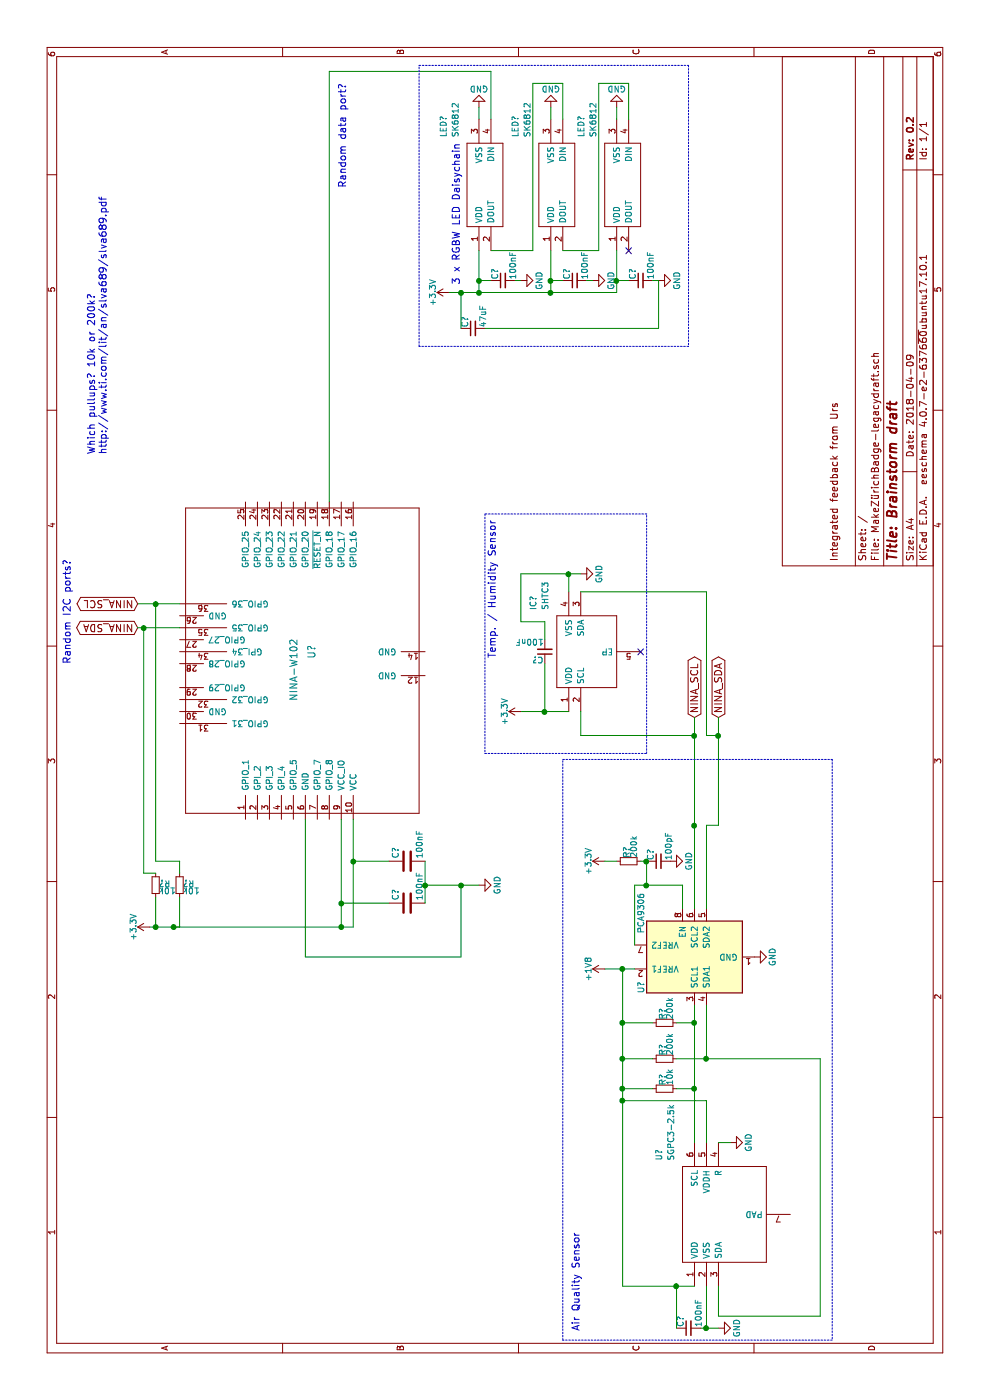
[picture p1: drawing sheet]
EESchema Schematic File Version 2
LIBS:power
LIBS:device
LIBS:switches
LIBS:relays
LIBS:motors
LIBS:transistors
LIBS:conn
LIBS:linear
LIBS:regul
LIBS:74xx
LIBS:cmos4000
LIBS:adc-dac
LIBS:memory
LIBS:xilinx
LIBS:microcontrollers
LIBS:dsp
LIBS:microchip
LIBS:analog_switches
LIBS:motorola
LIBS:texas
LIBS:intel
LIBS:audio
LIBS:interface
LIBS:digital-audio
LIBS:philips
LIBS:display
LIBS:cypress
LIBS:siliconi
LIBS:opto
LIBS:atmel
LIBS:contrib
LIBS:valves
LIBS:ublox_NINA-W102
LIBS:PCA9306TDCURQ1
LIBS:SGPC3-2.5k
LIBS:SHTC1
LIBS:1655
EELAYER 25 0
EELAYER END
$Descr A4 11693 8268
encoding utf-8
Sheet 1 1
Title "Brainstorm draft"
Date "2018-04-09"
Rev "0.2"
Comp ""
Comment1 "Integrated feedback from Urs"
Comment2 ""
Comment3 ""
Comment4 ""
$EndDescr
$Comp
L NINA-W102 U?
U 1 1
P 6100 2500
F 0 "U?" H 6250 2400 60  0000 C CNN
F 1 "NINA-W102" H 6100 2550 60  0000 C CNN
F 2 "" H 5900 2100 60  0001 C CNN
F 3 "" H 5900 2100 60  0001 C CNN
	1    6100 2500
	1    0    0    -1  
$EndComp
$Comp
L +3.3V #PWR?
U 1 1
P 3950 1250
F 0 "#PWR?" H 3950 1100 50  0001 C CNN
F 1 "+3.3V" H 3950 1390 50  0000 C CNN
F 2 "" H 3950 1250 50  0001 C CNN
F 3 "" H 3950 1250 50  0001 C CNN
	1    3950 1250
	1    0    0    -1  
$EndComp
$Comp
L GND #PWR?
U 1 1
P 4300 4000
F 0 "#PWR?" H 4300 3750 50  0001 C CNN
F 1 "GND" H 4300 3850 50  0000 C CNN
F 2 "" H 4300 4000 50  0001 C CNN
F 3 "" H 4300 4000 50  0001 C CNN
	1    4300 4000
	1    0    0    -1  
$EndComp
$Comp
L C C?
U 1 1
P 4150 3400
F 0 "C?" H 4175 3500 50  0000 L CNN
F 1 "100nF" H 4175 3300 50  0000 L CNN
F 2 "" H 4188 3250 50  0001 C CNN
F 3 "" H 4150 3400 50  0001 C CNN
	1    4150 3400
	1    0    0    -1  
$EndComp
$Comp
L C C?
U 1 1
P 4500 3400
F 0 "C?" H 4525 3500 50  0000 L CNN
F 1 "100nF" H 4525 3300 50  0000 L CNN
F 2 "" H 4538 3250 50  0001 C CNN
F 3 "" H 4500 3400 50  0001 C CNN
	1    4500 3400
	1    0    0    -1  
$EndComp
$Comp
L PCA9306 U?
U 1 1
P 3700 5800
F 0 "U?" H 3400 6250 50  0000 L CNN
F 1 "PCA9306" H 3900 6250 50  0000 L CNN
F 2 "" H 3300 6150 50  0001 C CNN
F 3 "" H 3400 6250 50  0001 C CNN
	1    3700 5800
	1    0    0    -1  
$EndComp
$Comp
L SGPC3-2.5k U?
U 1 1
P 950 5800
F 0 "U?" H 2000 6100 50  0000 L CNN
F 1 "SGPC3-2.5k" H 2000 6000 50  0000 L CNN
F 2 "SON80P245X245X90-7N" H 2000 5900 50  0001 L CNN
F 3 "https://componentsearchengine.com/Datasheets/2/SGPC3-2.5K.pdf" H 2000 5800 50  0001 L CNN
F 4 "SENSIRION - SGPC3-2.5K - DIGITAL LOW POWER GAS SENSOR, 1.8V, DFN" H 2000 5700 50  0001 L CNN "Description"
F 5 "0.9" H 2000 5600 50  0001 L CNN "Height"
F 6 "Sensirion" H 2000 5500 50  0001 L CNN "Manufacturer_Name"
F 7 "SGPC3-2.5k" H 2000 5400 50  0001 L CNN "Manufacturer_Part_Number"
F 8 "" H 2000 5300 50  0001 L CNN "RS Part Number"
F 9 "" H 2000 5200 50  0001 L CNN "RS Price/Stock"
	1    950  5800
	1    0    0    -1  
$EndComp
$Comp
L 1655 LED?
U 1 1
P 9600 4000
F 0 "LED?" H 10550 4300 50  0000 L CNN
F 1 "SK6812" H 10550 4200 50  0000 L CNN
F 2 "WS2812B_1" H 10550 4100 50  0001 L CNN
F 3 "http://www.adafruit.com/datasheets/WS2812B.pdf" H 10550 4000 50  0001 L CNN
F 4 "Intelligent control LED integrated light source, 4-pin SMD" H 10550 3900 50  0001 L CNN "Description"
F 5 "Adafruit" H 10550 3700 50  0001 L CNN "Manufacturer_Name"
F 6 "1655" H 10550 3600 50  0001 L CNN "Manufacturer_Part_Number"
F 7 "70928826" H 10550 3300 50  0001 L CNN "Allied_Number"
F 8 "http://www.alliedelec.com/adafruit-industries-1655/70928826/" H 10550 3200 50  0001 L CNN "Allied Price/Stock"
	1    9600 4000
	1    0    0    -1  
$EndComp
$Comp
L SHTC1 IC?
U 1 1
P 5750 4750
F 0 "IC?" H 6600 5050 50  0000 L CNN
F 1 "SHTC3" H 6600 4950 50  0000 L CNN
F 2 "SON100P200X200X7500-5N" H 6600 4850 50  0001 L CNN
F 3 "http://docs-europe.electrocomponents.com/webdocs/13dd/0900766b813ddca0.pdf" H 6600 4750 50  0001 L CNN
F 4 "Temperature Humidity Sensor Digital DFN4 Sensirion SHTC1 Temperature & Humidity Sensor 4-Pin DFN, -40  +125 C" H 6600 4650 50  0001 L CNN "Description"
F 5 "75" H 6600 4550 50  0001 L CNN "Height"
F 6 "Sensirion" H 6600 4450 50  0001 L CNN "Manufacturer_Name"
F 7 "SHTC1" H 6600 4350 50  0001 L CNN "Manufacturer_Part_Number"
F 8 "8765070P" H 6600 4250 50  0001 L CNN "RS Part Number"
F 9 "http://uk.rs-online.com/web/p/products/8765070P" H 6600 4150 50  0001 L CNN "RS Price/Stock"
	1    5750 4750
	1    0    0    -1  
$EndComp
$Comp
L +1V8 #PWR?
U 1 1
P 3600 5050
F 0 "#PWR?" H 3600 4900 50  0001 C CNN
F 1 "+1V8" H 3600 5190 50  0000 C CNN
F 2 "" H 3600 5050 50  0001 C CNN
F 3 "" H 3600 5050 50  0001 C CNN
	1    3600 5050
	1    0    0    -1  
$EndComp
$Comp
L GND #PWR?
U 1 1
P 3700 6300
F 0 "#PWR?" H 3700 6050 50  0001 C CNN
F 1 "GND" H 3700 6150 50  0000 C CNN
F 2 "" H 3700 6300 50  0001 C CNN
F 3 "" H 3700 6300 50  0001 C CNN
	1    3700 6300
	1    0    0    -1  
$EndComp
$Comp
L GND #PWR?
U 1 1
P 4500 5600
F 0 "#PWR?" H 4500 5350 50  0001 C CNN
F 1 "GND" H 4500 5450 50  0000 C CNN
F 2 "" H 4500 5600 50  0001 C CNN
F 3 "" H 4500 5600 50  0001 C CNN
	1    4500 5600
	1    0    0    -1  
$EndComp
$Comp
L +3.3V #PWR?
U 1 1
P 4500 5050
F 0 "#PWR?" H 4500 4900 50  0001 C CNN
F 1 "+3.3V" H 4500 5190 50  0000 C CNN
F 2 "" H 4500 5050 50  0001 C CNN
F 3 "" H 4500 5050 50  0001 C CNN
	1    4500 5050
	1    0    0    -1  
$EndComp
$Comp
L R_Small R?
U 1 1
P 4500 5250
F 0 "R?" H 4530 5270 50  0000 L CNN
F 1 "200k" H 4530 5210 50  0000 L CNN
F 2 "" H 4500 5250 50  0001 C CNN
F 3 "" H 4500 5250 50  0001 C CNN
	1    4500 5250
	1    0    0    -1  
$EndComp
$Comp
L C_Small C?
U 1 1
P 4500 5500
F 0 "C?" H 4510 5570 50  0000 L CNN
F 1 "100pF" H 4510 5420 50  0000 L CNN
F 2 "" H 4500 5500 50  0001 C CNN
F 3 "" H 4500 5500 50  0001 C CNN
	1    4500 5500
	1    0    0    -1  
$EndComp
Wire Wire Line
	3950 2850 4850 2850
Wire Wire Line
	3950 1250 3950 2950
Wire Wire Line
	3950 2950 4850 2950
Connection ~ 3950 2850
Wire Wire Line
	4300 4000 4300 3550
Wire Wire Line
	4150 3550 4500 3550
Connection ~ 4300 3550
Wire Wire Line
	4150 3250 4150 2850
Connection ~ 4150 2850
Wire Wire Line
	4500 3250 4500 2950
Connection ~ 4500 2950
Wire Wire Line
	4850 2550 3700 2550
Wire Wire Line
	3700 2550 3700 3850
Wire Wire Line
	3700 3850 4300 3850
Connection ~ 4300 3850
Wire Wire Line
	3600 5050 3600 5300
Wire Wire Line
	3800 5300 4300 5300
Wire Wire Line
	4300 5300 4300 5700
Wire Wire Line
	4300 5700 4100 5700
Wire Wire Line
	4500 5350 4500 5400
Wire Wire Line
	4500 5400 4300 5400
Connection ~ 4300 5400
Connection ~ 4500 5400
Text GLabel 5700 5800 2    60   BiDi ~ 0
NINA_SCL
Wire Wire Line
	4100 5800 5700 5800
Connection ~ 4800 5800
Text GLabel 5700 6000 2    60   BiDi ~ 0
NINA_SDA
Wire Wire Line
	4800 6000 5700 6000
Wire Wire Line
	4800 6000 4800 5900
$Comp
L R_Small R?
U 1 1
P 3150 5550
F 0 "R?" H 3180 5570 50  0000 L CNN
F 1 "200k" H 3180 5510 50  0000 L CNN
F 2 "" H 3150 5550 50  0001 C CNN
F 3 "" H 3150 5550 50  0001 C CNN
	1    3150 5550
	1    0    0    -1  
$EndComp
$Comp
L R_Small R?
U 1 1
P 2850 5550
F 0 "R?" H 2880 5570 50  0000 L CNN
F 1 "200k" H 2880 5510 50  0000 L CNN
F 2 "" H 2850 5550 50  0001 C CNN
F 3 "" H 2850 5550 50  0001 C CNN
	1    2850 5550
	1    0    0    -1  
$EndComp
Wire Wire Line
	2850 5450 2850 5200
Wire Wire Line
	950  5200 3600 5200
Connection ~ 3600 5200
Wire Wire Line
	3150 5450 3150 5200
Connection ~ 3150 5200
Wire Wire Line
	2150 5800 3300 5800
Wire Wire Line
	3150 5800 3150 5650
Wire Wire Line
	3300 5900 2850 5900
Wire Wire Line
	2850 5650 2850 6850
Connection ~ 3150 5800
Wire Wire Line
	2850 6850 700  6850
Wire Wire Line
	700  6850 700  6000
Wire Wire Line
	700  6000 950  6000
Connection ~ 2850 5900
$Comp
L R_Small R?
U 1 1
P 2600 5550
F 0 "R?" H 2630 5570 50  0000 L CNN
F 1 "10k" H 2630 5510 50  0000 L CNN
F 2 "" H 2600 5550 50  0001 C CNN
F 3 "" H 2600 5550 50  0001 C CNN
	1    2600 5550
	1    0    0    -1  
$EndComp
Wire Wire Line
	2600 5650 2600 5800
Connection ~ 2600 5800
Wire Wire Line
	2600 5450 2600 5200
Connection ~ 2850 5200
Wire Wire Line
	2150 5900 2500 5900
Wire Wire Line
	2500 5900 2500 5200
Connection ~ 2600 5200
$Comp
L GND #PWR?
U 1 1
P 2150 6100
F 0 "#PWR?" H 2150 5850 50  0001 C CNN
F 1 "GND" H 2150 5950 50  0000 C CNN
F 2 "" H 2150 6100 50  0001 C CNN
F 3 "" H 2150 6100 50  0001 C CNN
	1    2150 6100
	1    0    0    -1  
$EndComp
Wire Wire Line
	2150 6000 2150 6100
$Comp
L GND #PWR?
U 1 1
P 600 6000
F 0 "#PWR?" H 600 5750 50  0001 C CNN
F 1 "GND" H 600 5850 50  0000 C CNN
F 2 "" H 600 6000 50  0001 C CNN
F 3 "" H 600 6000 50  0001 C CNN
	1    600  6000
	1    0    0    -1  
$EndComp
Wire Wire Line
	950  5900 600  5900
Wire Wire Line
	600  5850 600  6000
$Comp
L C_Small C?
U 1 1
P 600 5750
F 0 "C?" H 610 5820 50  0000 L CNN
F 1 "100nF" H 610 5670 50  0000 L CNN
F 2 "" H 600 5750 50  0001 C CNN
F 3 "" H 600 5750 50  0001 C CNN
	1    600  5750
	1    0    0    -1  
$EndComp
Connection ~ 600  5900
Wire Wire Line
	950  5200 950  5800
Wire Wire Line
	950  5650 600  5650
Connection ~ 2500 5200
Connection ~ 950  5650
Wire Wire Line
	4500 5050 4500 5150
$Comp
L C_Small C?
U 1 1
P 6250 4550
F 0 "C?" H 6260 4620 50  0000 L CNN
F 1 "100nF" H 6260 4470 50  0000 L CNN
F 2 "" H 6250 4550 50  0001 C CNN
F 3 "" H 6250 4550 50  0001 C CNN
	1    6250 4550
	0    -1   -1   0   
$EndComp
Wire Wire Line
	6150 4550 5750 4550
Wire Wire Line
	5750 4350 5750 4750
$Comp
L +3.3V #PWR?
U 1 1
P 5750 4350
F 0 "#PWR?" H 5750 4200 50  0001 C CNN
F 1 "+3.3V" H 5750 4490 50  0000 C CNN
F 2 "" H 5750 4350 50  0001 C CNN
F 3 "" H 5750 4350 50  0001 C CNN
	1    5750 4350
	1    0    0    -1  
$EndComp
$Comp
L GND #PWR?
U 1 1
P 6900 4850
F 0 "#PWR?" H 6900 4600 50  0001 C CNN
F 1 "GND" H 6900 4700 50  0000 C CNN
F 2 "" H 6900 4850 50  0001 C CNN
F 3 "" H 6900 4850 50  0001 C CNN
	1    6900 4850
	1    0    0    -1  
$EndComp
Connection ~ 5750 4550
Wire Wire Line
	5750 4850 5550 4850
Connection ~ 5550 5800
$Comp
L R_Small R?
U 1 1
P 4300 1300
F 0 "R?" H 4330 1320 50  0000 L CNN
F 1 "10k" H 4330 1260 50  0000 L CNN
F 2 "" H 4300 1300 50  0001 C CNN
F 3 "" H 4300 1300 50  0001 C CNN
	1    4300 1300
	0    1    1    0   
$EndComp
$Comp
L R_Small R?
U 1 1
P 4300 1500
F 0 "R?" H 4330 1520 50  0000 L CNN
F 1 "10k" H 4330 1460 50  0000 L CNN
F 2 "" H 4300 1500 50  0001 C CNN
F 3 "" H 4300 1500 50  0001 C CNN
	1    4300 1500
	0    1    1    0   
$EndComp
Wire Wire Line
	6350 4550 6500 4550
Wire Wire Line
	6500 4550 6500 4350
Wire Wire Line
	6500 4350 6900 4350
Connection ~ 6900 4750
Wire Wire Line
	6750 4750 6900 4750
Wire Wire Line
	6900 4350 6900 4850
Wire Wire Line
	6750 4850 6750 5900
Wire Wire Line
	6750 5900 5550 5900
Wire Wire Line
	5550 5900 5550 6000
Connection ~ 5550 6000
Wire Notes Line
	5400 4050 5400 5400
Wire Notes Line
	5400 5400 7400 5400
Wire Notes Line
	7400 5400 7400 4050
Wire Notes Line
	7400 4050 5400 4050
Text Notes 7350 4150 2    60   ~ 0
Temp. / Humidity Sensor
Wire Notes Line
	5350 4700 5350 6950
Wire Notes Line
	5350 6950 500  6950
Wire Notes Line
	500  6950 500  4700
Wire Notes Line
	500  4700 5350 4700
Text Notes 1400 4850 2    60   ~ 0
Air Quality Sensor
$Comp
L 1655 LED?
U 1 1
P 9600 4600
F 0 "LED?" H 10550 4900 50  0000 L CNN
F 1 "SK6812" H 10550 4800 50  0000 L CNN
F 2 "WS2812B_1" H 10550 4700 50  0001 L CNN
F 3 "http://www.adafruit.com/datasheets/WS2812B.pdf" H 10550 4600 50  0001 L CNN
F 4 "Intelligent control LED integrated light source, 4-pin SMD" H 10550 4500 50  0001 L CNN "Description"
F 5 "Adafruit" H 10550 4300 50  0001 L CNN "Manufacturer_Name"
F 6 "1655" H 10550 4200 50  0001 L CNN "Manufacturer_Part_Number"
F 7 "70928826" H 10550 3900 50  0001 L CNN "Allied_Number"
F 8 "http://www.alliedelec.com/adafruit-industries-1655/70928826/" H 10550 3800 50  0001 L CNN "Allied Price/Stock"
	1    9600 4600
	1    0    0    -1  
$EndComp
$Comp
L 1655 LED?
U 1 1
P 9600 5150
F 0 "LED?" H 10550 5450 50  0000 L CNN
F 1 "SK6812" H 10550 5350 50  0000 L CNN
F 2 "WS2812B_1" H 10550 5250 50  0001 L CNN
F 3 "http://www.adafruit.com/datasheets/WS2812B.pdf" H 10550 5150 50  0001 L CNN
F 4 "Intelligent control LED integrated light source, 4-pin SMD" H 10550 5050 50  0001 L CNN "Description"
F 5 "Adafruit" H 10550 4850 50  0001 L CNN "Manufacturer_Name"
F 6 "1655" H 10550 4750 50  0001 L CNN "Manufacturer_Part_Number"
F 7 "70928826" H 10550 4450 50  0001 L CNN "Allied_Number"
F 8 "http://www.alliedelec.com/adafruit-industries-1655/70928826/" H 10550 4350 50  0001 L CNN "Allied Price/Stock"
	1    9600 5150
	1    0    0    -1  
$EndComp
Wire Wire Line
	9600 4100 9600 4450
Wire Wire Line
	9600 4450 11000 4450
Wire Wire Line
	11000 4450 11000 4700
Wire Wire Line
	11000 4700 10700 4700
Wire Wire Line
	9600 4700 9600 5000
Wire Wire Line
	9600 5000 11000 5000
Wire Wire Line
	10700 5250 11000 5250
NoConn ~ 9600 5250
NoConn ~ 6250 5350
$Comp
L GND #PWR?
U 1 1
P 10800 4600
F 0 "#PWR?" H 10800 4350 50  0001 C CNN
F 1 "GND" H 10800 4450 50  0000 C CNN
F 2 "" H 10800 4600 50  0001 C CNN
F 3 "" H 10800 4600 50  0001 C CNN
	1    10800 4600
	0    -1   -1   0   
$EndComp
Wire Wire Line
	10800 4600 10700 4600
$Comp
L GND #PWR?
U 1 1
P 10800 5150
F 0 "#PWR?" H 10800 4900 50  0001 C CNN
F 1 "GND" H 10800 5000 50  0000 C CNN
F 2 "" H 10800 5150 50  0001 C CNN
F 3 "" H 10800 5150 50  0001 C CNN
	1    10800 5150
	0    -1   -1   0   
$EndComp
Wire Wire Line
	10800 5150 10700 5150
$Comp
L GND #PWR?
U 1 1
P 10800 4000
F 0 "#PWR?" H 10800 3750 50  0001 C CNN
F 1 "GND" H 10800 3850 50  0000 C CNN
F 2 "" H 10800 4000 50  0001 C CNN
F 3 "" H 10800 4000 50  0001 C CNN
	1    10800 4000
	0    -1   -1   0   
$EndComp
Wire Wire Line
	10800 4000 10700 4000
Wire Wire Line
	11000 5250 11000 5000
$Comp
L +3.3V #PWR?
U 1 1
P 9250 3750
F 0 "#PWR?" H 9250 3600 50  0001 C CNN
F 1 "+3.3V" H 9250 3890 50  0000 C CNN
F 2 "" H 9250 3750 50  0001 C CNN
F 3 "" H 9250 3750 50  0001 C CNN
	1    9250 3750
	1    0    0    -1  
$EndComp
Wire Wire Line
	9250 4000 9600 4000
Wire Wire Line
	9250 3750 9250 5150
Wire Wire Line
	9250 4600 9600 4600
Connection ~ 9250 4000
Wire Wire Line
	9250 5150 9600 5150
Connection ~ 9250 4600
$Comp
L C_Small C?
U 1 1
P 9350 4200
F 0 "C?" H 9360 4270 50  0000 L CNN
F 1 "100nF" H 9360 4120 50  0000 L CNN
F 2 "" H 9350 4200 50  0001 C CNN
F 3 "" H 9350 4200 50  0001 C CNN
	1    9350 4200
	1    0    0    -1  
$EndComp
$Comp
L GND #PWR?
U 1 1
P 9350 4350
F 0 "#PWR?" H 9350 4100 50  0001 C CNN
F 1 "GND" H 9350 4200 50  0000 C CNN
F 2 "" H 9350 4350 50  0001 C CNN
F 3 "" H 9350 4350 50  0001 C CNN
	1    9350 4350
	1    0    0    -1  
$EndComp
Wire Wire Line
	9350 4300 9350 4350
Wire Wire Line
	9350 4100 9350 4000
Connection ~ 9350 4000
$Comp
L C_Small C?
U 1 1
P 9350 4800
F 0 "C?" H 9360 4870 50  0000 L CNN
F 1 "100nF" H 9360 4720 50  0000 L CNN
F 2 "" H 9350 4800 50  0001 C CNN
F 3 "" H 9350 4800 50  0001 C CNN
	1    9350 4800
	1    0    0    -1  
$EndComp
$Comp
L GND #PWR?
U 1 1
P 9350 4950
F 0 "#PWR?" H 9350 4700 50  0001 C CNN
F 1 "GND" H 9350 4800 50  0000 C CNN
F 2 "" H 9350 4950 50  0001 C CNN
F 3 "" H 9350 4950 50  0001 C CNN
	1    9350 4950
	1    0    0    -1  
$EndComp
Wire Wire Line
	9350 4900 9350 4950
Wire Wire Line
	9350 4700 9350 4600
$Comp
L C_Small C?
U 1 1
P 9350 5350
F 0 "C?" H 9360 5420 50  0000 L CNN
F 1 "100nF" H 9360 5270 50  0000 L CNN
F 2 "" H 9350 5350 50  0001 C CNN
F 3 "" H 9350 5350 50  0001 C CNN
	1    9350 5350
	1    0    0    -1  
$EndComp
$Comp
L GND #PWR?
U 1 1
P 9350 5500
F 0 "#PWR?" H 9350 5250 50  0001 C CNN
F 1 "GND" H 9350 5350 50  0000 C CNN
F 2 "" H 9350 5500 50  0001 C CNN
F 3 "" H 9350 5500 50  0001 C CNN
	1    9350 5500
	1    0    0    -1  
$EndComp
Wire Wire Line
	9350 5450 9350 5500
Wire Wire Line
	9350 5250 9350 5150
Connection ~ 9350 5150
Connection ~ 9350 4600
Wire Wire Line
	7500 2750 11100 2750
Wire Wire Line
	11100 2750 11100 4100
Wire Wire Line
	11100 4100 10700 4100
Wire Notes Line
	8800 3500 11150 3500
Wire Notes Line
	11150 3500 11150 5750
Wire Notes Line
	11150 5750 8800 5750
Text Notes 10500 3850 2    60   ~ 0
3 x RGBW LED Daisychain
Text GLabel 6650 1150 1    60   BiDi ~ 0
NINA_SCL
Text GLabel 6450 1150 1    60   BiDi ~ 0
NINA_SDA
Text Notes 6150 600  0    60   ~ 0
Random I2C ports?
Text Notes 11000 2900 2    60   ~ 0
Random data port?
Wire Wire Line
	6650 1150 6650 1500
Wire Wire Line
	6450 1150 6450 1500
$Comp
L C_Small C?
U 1 1
P 8950 3950
F 0 "C?" H 8960 4020 50  0000 L CNN
F 1 "47uF" H 8960 3870 50  0000 L CNN
F 2 "" H 8950 3950 50  0001 C CNN
F 3 "" H 8950 3950 50  0001 C CNN
	1    8950 3950
	1    0    0    -1  
$EndComp
Wire Wire Line
	8950 3850 9250 3850
Connection ~ 9250 3850
Wire Wire Line
	8950 4050 8950 5500
Wire Wire Line
	8950 5500 9350 5500
Wire Notes Line
	8800 5750 8800 3500
Text Notes 7900 900  0    60   ~ 0
Which pullups? 10k or 200k?\nhttp://www.ti.com/lit/an/slva689/slva689.pdf
Wire Wire Line
	4800 5900 4100 5900
Wire Wire Line
	5550 4850 5550 5800
Wire Wire Line
	4400 1300 4400 1200
Wire Wire Line
	4400 1200 6450 1200
Connection ~ 6450 1200
Wire Wire Line
	4400 1500 4500 1500
Wire Wire Line
	4500 1500 4500 1300
Wire Wire Line
	4500 1300 6650 1300
Connection ~ 6650 1300
Wire Wire Line
	4200 1300 3950 1300
Connection ~ 3950 1300
Wire Wire Line
	4200 1500 3950 1500
Wire Wire Line
	3950 1500 3950 1450
Connection ~ 3950 1450
$EndSCHEMATC
